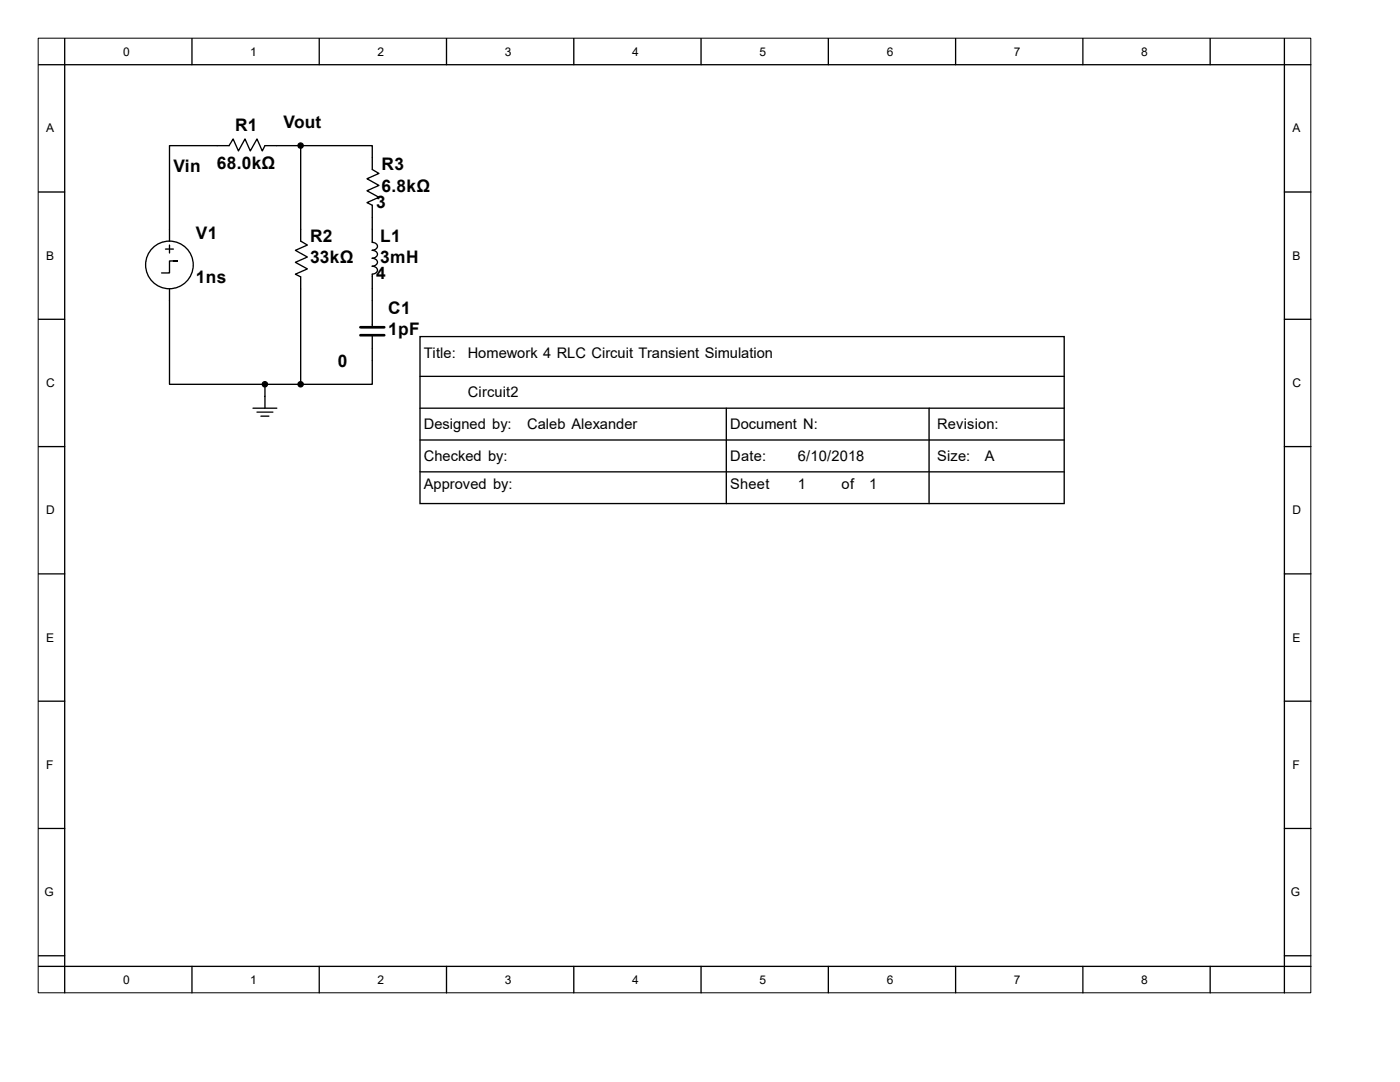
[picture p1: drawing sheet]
<svg xmlns="http://www.w3.org/2000/svg" width="279mm" height="216mm" viewBox="0 0 279 216" stroke-linecap="round" stroke-linejoin="round" font-family="sans-serif">
<path d="M7.6 7.6h254v190.5h-254z" fill="none" stroke="#000" stroke-width=".2"/>
<g fill="none" stroke="#000" stroke-width=".26">
<path d="M7.6 12.9h254M12.9 7.6v190.5M38.3 7.6v5.3M63.7 7.6v5.3M89.1 7.6v5.3M114.5 7.6v5.3M139.9 7.6v5.3M165.3 7.6v5.3M190.7 7.6v5.3M216.1 7.6v5.3M241.5 7.6v5.3M256.3 7.6v190.5"/>
<path d="M7.6 38.3h5.3M60 29.1h14.3v4.7l1.3 .8-2.4 1.1 2.4 1.3-2.4 1.1 2.4 1.3-2.4 1 1.1 .6v7.4a.82 .82 0 0 1 1 .8 .82 .82 0 0 1-1 .7 .83 .83 0 0 1 1 .8 .83 .83 0 0 1-1 .8 .83 .83 0 0 1 1 .8 .83 .83 0 0 1-1 .8M256.3 38.3h5.3M33 49.7h1.6M33.8 48.1v-19h11.9l.8-1.4 1.1 2.4 1.3-2.4 1.1 2.4 1.3-2.4 1 2.4 .6-1h7.1v19l1.3 .8-2.4 1.1 2.4 1.3-2.4 1 2.4 1.4-2.4 1 1.1 .5v21.5M33.8 57.6v19.1h19.1M33.8 48.9v1.6M34.6 52.1h.8h-1.6v2.4h-1.6M74.3 53.1a.82 .82 0 0 1 1 .8 .82 .82 0 0 1-1 .8M74.3 54.7v10.6M7.6 63.7h5.3M60 76.7h-7.1v4.7"/>
<path d="M74.3 66.9v9.8h-14.3M83.8 67.2h128.6v33.3h-128.6zM83.8 75.1h128.6M256.3 63.7h5.3M7.6 89.1h5.3M50.5 81.4h4.7M51.3 82.2h3.2M52.1 83h1.6M83.8 81.4h128.6M83.8 87.8h128.6M83.8 94.1h128.6M144.9 81.4v19.1"/>
<path d="M185.4 81.4v19.1M256.3 89.1h5.3M7.6 114.5h5.3M256.3 114.5h5.3M7.6 139.9h5.3M256.3 139.9h5.3M7.6 165.3h5.3M256.3 165.3h5.3M7.6 190.7h5.3M7.6 192.8h254M38.3 192.8v5.3M63.7 192.8v5.3"/>
<path d="M89.1 192.8v5.3M114.5 192.8v5.3M139.9 192.8v5.3M165.3 192.8v5.3M190.7 192.8v5.3M216.1 192.8v5.3M241.5 192.8v5.3M256.3 190.7h5.3"/>
<circle cx="33.8" cy="52.9" r="4.8"/>
</g>
<path d="M71.9 65.3h4.8M71.9 66.9h4.8" fill="none" stroke="#000" stroke-width=".53"/>
<g fill="#000" stroke="#000" stroke-width=".26">
<circle cx="60" cy="29.1" r=".52"/>
<circle cx="52.9" cy="76.7" r=".52"/>
<circle cx="60" cy="76.7" r=".52"/>
</g>
<g font-size="3.5">
<text x="46.9" y="26.1">R1</text>
<text x="56.6" y="25.5">Vout</text>
<text x="34.6" y="34.3">Vin</text>
<text x="43.3" y="33.7">68.0kΩ</text>
<text x="76.2" y="34">R3</text>
<text x="75.1" y="41.4">3</text>
<text x="76.2" y="38.2">6.8kΩ</text>
<text x="39.1" y="47.8">V1</text>
<text x="61.9" y="48.3">R2</text>
<text x="61.9" y="52.5">33kΩ</text>
<text x="75.9" y="48.3">L1</text>
<text x="75.9" y="52.5">3mH</text>
<text x="39.1" y="56.5">1ns</text>
<text x="75.1" y="55.7">4</text>
<text x="77.5" y="62.6">C1</text>
<text x="77.5" y="66.8">1pF</text>
<text x="67.4" y="73.2">0</text>
</g>
<g font-size="2.9">
<text x="84.6" y="71.4">Title:</text>
<text x="93.3" y="71.4">Homework 4 RLC Circuit Transient Simulation</text>
<text x="93.3" y="79.3">Circuit2</text>
<text x="84.6" y="85.6">Designed by:</text>
<text x="105.2" y="85.6">Caleb Alexander</text>
<text x="145.7" y="85.6">Document N:</text>
<text x="187" y="85.6">Revision:</text>
<text x="84.6" y="92">Checked by:</text>
<text x="145.7" y="92">Date:</text>
<text x="159.2" y="92">6/10/2018</text>
<text x="187" y="92">Size:</text>
<text x="196.5" y="92">A</text>
<text x="84.6" y="97.6">Approved by:</text>
<text x="145.7" y="97.6">Sheet</text>
<text x="159.2" y="97.6">1</text>
<text x="168" y="97.6">of</text>
<text x="173.5" y="97.6">1</text>
</g>
<g font-size="2.4">
<text x="24.6" y="11.1">0</text>
<text x="50" y="11.1">1</text>
<text x="75.4" y="11.1">2</text>
<text x="100.8" y="11.1">3</text>
<text x="126.2" y="11.1">4</text>
<text x="151.6" y="11.1">5</text>
<text x="177" y="11.1">6</text>
<text x="202.4" y="11.1">7</text>
<text x="227.8" y="11.1">8</text>
<text x="9.2" y="26.4">A</text>
<text x="257.9" y="26.4">A</text>
<text x="9.2" y="51.8">B</text>
<text x="257.9" y="51.8">B</text>
<text x="9.2" y="77.2">C</text>
<text x="257.9" y="77.2">C</text>
<text x="9.2" y="102.6">D</text>
<text x="257.9" y="102.6">D</text>
<text x="9.2" y="128">E</text>
<text x="257.9" y="128">E</text>
<text x="9.2" y="153.4">F</text>
<text x="257.9" y="153.4">F</text>
<text x="8.9" y="178.8">G</text>
<text x="257.6" y="178.8">G</text>
<text x="24.6" y="196.3">0</text>
<text x="50" y="196.3">1</text>
<text x="75.4" y="196.3">2</text>
<text x="100.8" y="196.3">3</text>
<text x="126.2" y="196.3">4</text>
<text x="151.6" y="196.3">5</text>
<text x="177" y="196.3">6</text>
<text x="202.4" y="196.3">7</text>
<text x="227.8" y="196.3">8</text>
</g>
</svg>
